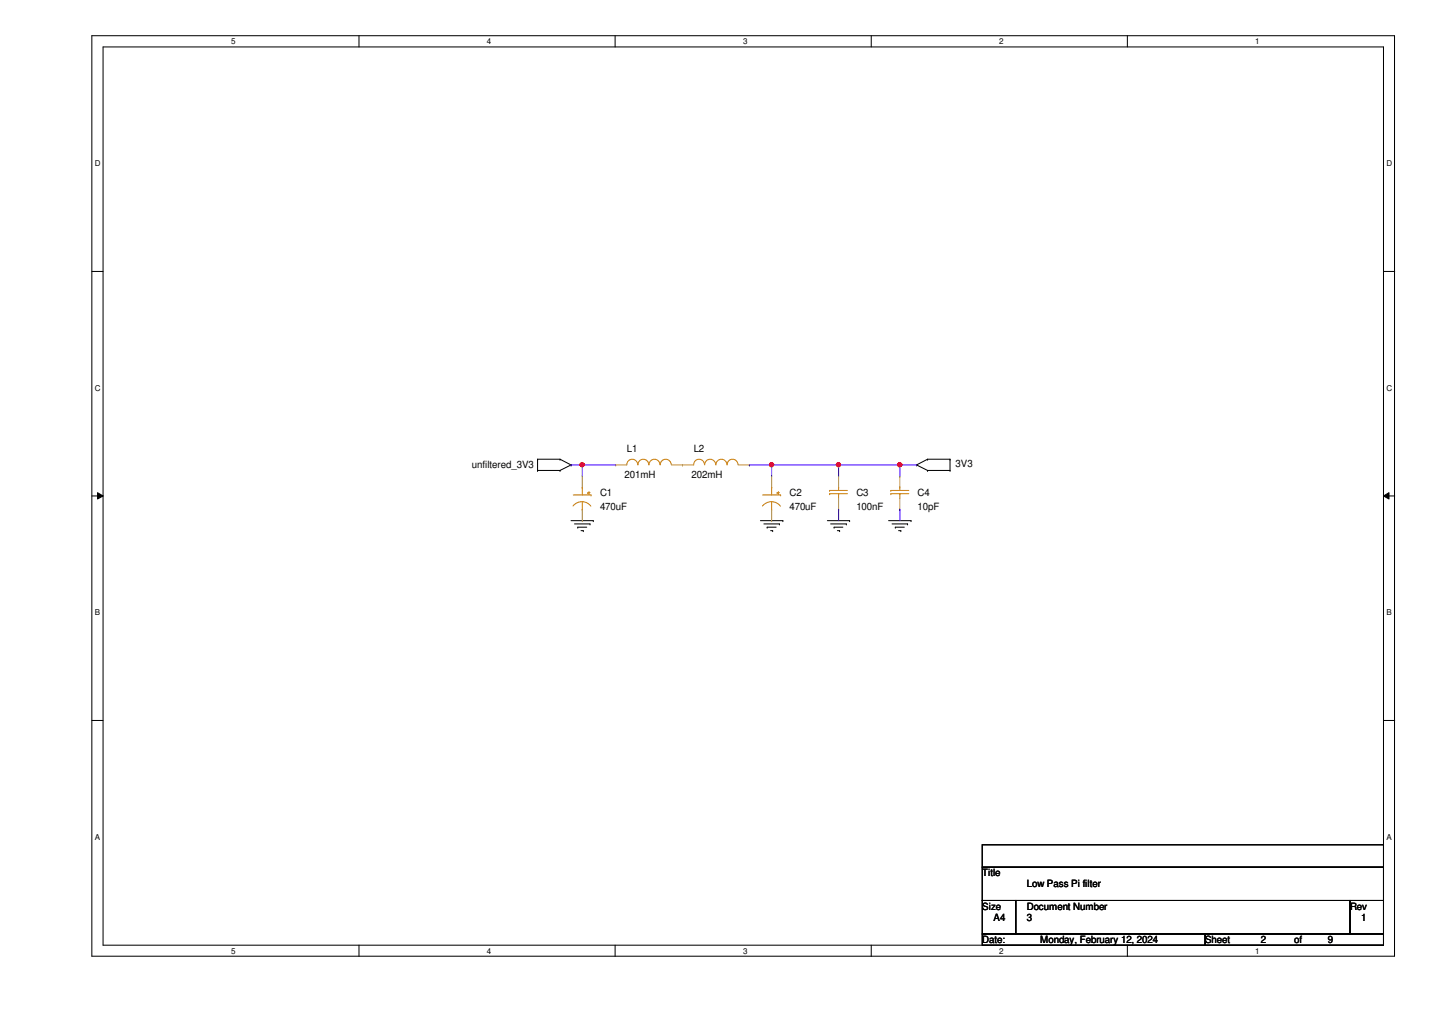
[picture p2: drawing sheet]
<svg xmlns="http://www.w3.org/2000/svg" width="297mm" height="210mm" viewBox="0 0 297 210" stroke-linecap="round" stroke-linejoin="round" font-family="sans-serif">
<path d="M19.1 7.4h270.2v190.9h-270.2zM21.4 9.7h265.6v186.3h-265.6z" fill="none" stroke="#000" stroke-width=".21"/>
<g fill="#fff">
<path d="M47.9 7.7h1v1.8h-1z"/>
<path d="M47.9 196.3h1v1.9h-1z"/>
</g>
<path d="M74.5 7.4v2.3M74.5 196v2.4" fill="none" stroke="#000" stroke-width=".21"/>
<g fill="#fff">
<path d="M101 7.7h.9v1.8h-.9z"/>
<path d="M101 196.3h.9v1.9h-.9z"/>
</g>
<path d="M127.6 7.4v2.3M127.6 196v2.4" fill="none" stroke="#000" stroke-width=".21"/>
<g fill="#fff">
<path d="M154.1 7.7h1v1.8h-1z"/>
<path d="M154.1 196.3h1v1.9h-1z"/>
</g>
<path d="M180.7 7.4v2.3M180.7 196v2.4" fill="none" stroke="#000" stroke-width=".21"/>
<g fill="#fff">
<path d="M207.3 7.7h.9v1.8h-.9z"/>
<path d="M207.3 196.3h.9v1.9h-.9z"/>
</g>
<path d="M233.8 7.4v2.3M233.8 196v2.4" fill="none" stroke="#000" stroke-width=".21"/>
<g fill="#fff">
<path d="M260.4 7.7h.9v1.8h-.9z"/>
<path d="M260.4 196.3h.9v1.9h-.9z"/>
<path d="M19.6 33h1.2v1.9h-1.2z"/>
<path d="M287.6 33h1.2v1.9h-1.2z"/>
<path d="M19.6 79.6h1.2v1.8h-1.2z"/>
<path d="M287.6 79.6h1.2v1.8h-1.2z"/>
</g>
<path d="M19.1 56.3h2.3M287 56.3h2.3" fill="none" stroke="#000" stroke-width=".21"/>
<g fill="#fff">
<path d="M19.6 126.2h1.1v1.8h-1.1z"/>
<path d="M287.6 126.2h1.1v1.8h-1.1z"/>
</g>
<path d="M19.1 102.9h2.3M20.2 102.2l1.2 .7-1.2 .6zM287 102.9l1.1-.7v1.3zM287 102.9h2.3" fill="none" stroke="#000" stroke-width=".21"/>
<path d="M20.2 102.2l1.2 .7-1.2 .6zM287 102.9l1.1-.7v1.3z" fill="#000"/>
<g fill="#fff">
<path d="M19.6 172.7h1.1v1.9h-1.1z"/>
<path d="M287.6 172.7h1.1v1.9h-1.1z"/>
</g>
<g fill="none" stroke="#000" stroke-width=".21">
<path d="M111.5 97.6h.1M111.5 95.2h.1M111.5 95.2h4.7M111.5 97.6h4.7M111.5 95.2v2.4M116.2 95.2h.1M116.2 97.6h.1M116.2 95.2l2.2 1.2M118.4 96.4h.1M118.4 96.4l-2.2 1.2M190.1 96.4h.1M190.1 96.4l2.3 1.2"/>
<path d="M192.4 95.2h.1M192.4 97.6h.1M192.4 95.2h4.7M192.4 97.6h4.7M192.4 95.2l-2.3 1.2M197.1 95.2h.1M197.1 97.6h.1M197.1 95.2v2.4M118.4 108h4.7M119.2 108.7h3.2M119.8 109.3h.1M119.8 109.3h1.9"/>
<path d="M120.5 110.1h.5M121 110.1h.1M122.4 108.7h.1M123.1 108h.1M157.7 108h4.7M158.5 108.7h3.2M159.1 109.3h.1M159.1 109.3h1.9M159.9 110.1h.4M160.3 110.1h.1M161.7 108.7h.1M162.4 108h.1"/>
<path d="M171.6 108h4.6M172.3 108.7h3.3M173 109.3h.1M173 109.3h1.8M173.7 110.1h.5M174.2 110.1h.1M175.6 108.7h.1M176.2 108h.1M184.3 108h4.7M185 108.7h3.3M185.7 109.3h.1M185.7 109.3h1.9"/>
<path d="M186.4 110.1h.5M186.9 110.1h.1M188.3 108.7h.1M189 108h.1M19.1 149.4h2.3M287 149.4h2.3M203.8 175.2h83.2v4.7h-83.2zM203.8 179.9h83.2v6.9h-83.2zM203.8 186.8h6.9v6.9h-6.9zM203.8 193.7h46.2v2.3h-46.2zM210.7 186.8h69.3v6.9h-69.3zM250 193.7h37v2.3h-37z"/>
<path d="M280 186.8h7v6.9h-7z"/>
</g>
<g fill="none" stroke="#cc8006" stroke-width=".21">
<path d="M132.3 96.4a1.14 1.14 0 0 0-1.2-1.2 1.14 1.14 0 0 0-1.1 1.2M134.6 96.4a1.12 1.12 0 0 0-1.2-1.2 1.12 1.12 0 0 0-1.1 1.2M136.9 96.4a1.14 1.14 0 0 0-1.2-1.2 1.14 1.14 0 0 0-1.1 1.2M139.2 96.4a1.14 1.14 0 0 0-1.1-1.2 1.14 1.14 0 0 0-1.2 1.2M146.1 96.4a1.12 1.12 0 0 0-1.1-1.2 1.12 1.12 0 0 0-1.1 1.2M148.5 96.4a1.14 1.14 0 0 0-1.2-1.2 1.14 1.14 0 0 0-1.1 1.2M150.8 96.4a1.14 1.14 0 0 0-1.2-1.2 1.14 1.14 0 0 0-1.1 1.2M153.1 96.4a1.12 1.12 0 0 0-1.2-1.2 1.12 1.12 0 0 0-1.1 1.2M118.9 104.9a2.32 2.32 0 0 1 3.7 .1M118.9 102.7h3.7M120.8 101h.1M120.8 105.7h.1"/>
<path d="M120.8 101v1.7M120.8 104.1v1.6M121.9 102.2h.1M121.9 102.2h.5M122.2 102.4h.1M122.2 102v.4M122.6 102.7h.1M158.2 104.9a2.36 2.36 0 0 1 3.7 .1M158.2 102.7h3.7M160.1 101h.1M160.1 105.7h.1M160.1 101v1.7"/>
<path d="M160.1 104.1v1.6M161.2 102.2h.1M161.2 102.2h.5M161.5 102.4h.1M161.5 102v.4M161.9 102.7h.1M172.1 102.4h.1M172.1 101.7h.1M172.1 102.4h3.7M172.1 101.7h3.7M173.9 101h.1M173.9 102.4h.1"/>
<path d="M173.9 101v.7M173.9 102.4v.9M184.8 102.4h.1M184.8 101.7h.1M184.8 102.4h3.7M184.8 101.7h3.7M186.6 101h.1M186.6 102.4h.1M186.6 101v.7M186.6 102.4v.9"/>
</g>
<g fill="none" stroke="#a84" stroke-width=".21">
<path d="M120.8 98.7h.1M120.8 98.7v2.3M127.7 96.4h.1M127.7 96.4h2.3M139.3 96.4h4.6M141.6 96.4h.1M153.1 96.4h2.3M155.4 96.4h.1M160.1 98.7h.1M160.1 98.7v2.3M173.9 98.7h.1M173.9 98.7v2.3"/>
<path d="M186.6 98.7h.1M186.6 98.7v2.3M120.8 108h.1M120.8 105.7v2.3M160.1 108h.1M160.1 105.7v2.3M173.9 105.7h.1M173.9 103.3v2.4M186.6 105.7h.1M186.6 103.3v2.4"/>
</g>
<path d="M118.4 96.4h.1M118.4 96.4h2.4M120.8 96.4h.1M120.8 96.4v2.3M155.4 96.4h.1M155.4 96.4h4.7M160.1 96.4h.1M160.1 96.4v2.3" fill="none" stroke="#4200ff" stroke-width=".21"/>
<circle cx="160" cy="96.4" r=".44" fill="#f00"/>
<circle cx="160" cy="96.4" r=".44" fill="none" stroke="#f00" stroke-width=".21"/>
<path d="M160.1 96.4h.1M160.1 96.4h13.8M173.9 96.4h.1M173.9 96.4v2.3" fill="none" stroke="#4200ff" stroke-width=".21"/>
<circle cx="173.9" cy="96.4" r=".44" fill="#f00"/>
<circle cx="173.9" cy="96.4" r=".44" fill="none" stroke="#f00" stroke-width=".21"/>
<path d="M120.8 96.4h.1M120.8 96.4h6.9M173.9 96.4h.1M173.9 96.4h12.7" fill="none" stroke="#4200ff" stroke-width=".21"/>
<circle cx="120.8" cy="96.4" r=".44" fill="#f00"/>
<circle cx="120.8" cy="96.4" r=".44" fill="none" stroke="#f00" stroke-width=".21"/>
<path d="M186.6 96.4h.1M186.6 96.4v2.3M186.6 96.4h3.5M173.9 105.7h.1M173.9 105.7v2.3M186.6 105.7h.1M186.6 105.7v2.3" fill="none" stroke="#4200ff" stroke-width=".21"/>
<circle cx="186.6" cy="96.4" r=".44" fill="#f00"/>
<circle cx="186.6" cy="96.4" r=".44" fill="none" stroke="#f00" stroke-width=".21"/>
<circle cx="160" cy="96.4" r=".44" fill="#f00"/>
<circle cx="160" cy="96.4" r=".44" fill="none" stroke="#f00" stroke-width=".21"/>
<circle cx="173.9" cy="96.4" r=".44" fill="#f00"/>
<circle cx="173.9" cy="96.4" r=".44" fill="none" stroke="#f00" stroke-width=".21"/>
<circle cx="120.8" cy="96.4" r=".44" fill="#f00"/>
<circle cx="120.8" cy="96.4" r=".44" fill="none" stroke="#f00" stroke-width=".21"/>
<circle cx="186.6" cy="96.4" r=".44" fill="#f00"/>
<circle cx="186.6" cy="96.4" r=".44" fill="none" stroke="#f00" stroke-width=".21"/>
<g font-size="2.1">
<text x="130" y="93.7">L1</text>
<text x="143.9" y="93.7">L2</text>
<text x="97.9" y="97.2">unfiltered_3V3</text>
<text x="129.5" y="99.2">201mH</text>
<text x="143.4" y="99.2">202mH</text>
<text x="198.2" y="96.9">3V3</text>
<text x="124.5" y="103">C1</text>
<text x="124.5" y="105.7">470uF</text>
<text x="163.7" y="103">C2</text>
<text x="163.7" y="105.7">470uF</text>
<text x="177.6" y="105.7">100nF</text>
<text x="177.6" y="103">C3</text>
<text x="190.3" y="105.7">10pF</text>
<text x="190.3" y="103">C4</text>
<text x="203.8" y="181.8">Title</text>
<text x="213" y="184.1">Low Pass Pi filter</text>
<text x="203.8" y="188.7">Size</text>
<text x="206.1" y="191">A4</text>
<text x="213" y="188.7">Document Number</text>
<text x="213" y="191">3</text>
<text x="280" y="188.7">Rev</text>
<text x="282.3" y="191">1</text>
<text x="203.8" y="195.6">Date:</text>
<text x="215.8" y="195.6">Monday, February 12, 2024</text>
<text x="250" y="195.6">Sheet</text>
<text x="261.5" y="195.6">2</text>
<text x="268.5" y="195.6">of</text>
<text x="275.4" y="195.6">9</text>
</g>
<g font-size="1.7">
<text x="47.9" y="9.1">5</text>
<text x="101" y="9.1">4</text>
<text x="154.1" y="9.1">3</text>
<text x="207.3" y="9.1">2</text>
<text x="260.4" y="9.1">1</text>
<text x="19.6" y="34.5">D</text>
<text x="287.6" y="34.5">D</text>
<text x="19.6" y="81.1">C</text>
<text x="287.6" y="81.1">C</text>
<text x="19.6" y="127.6">B</text>
<text x="287.6" y="127.6">B</text>
<text x="19.6" y="174.2">A</text>
<text x="287.6" y="174.2">A</text>
<text x="47.9" y="197.8">5</text>
<text x="101" y="197.8">4</text>
<text x="154.1" y="197.8">3</text>
<text x="207.3" y="197.8">2</text>
<text x="260.4" y="197.8">1</text>
</g>
</svg>
